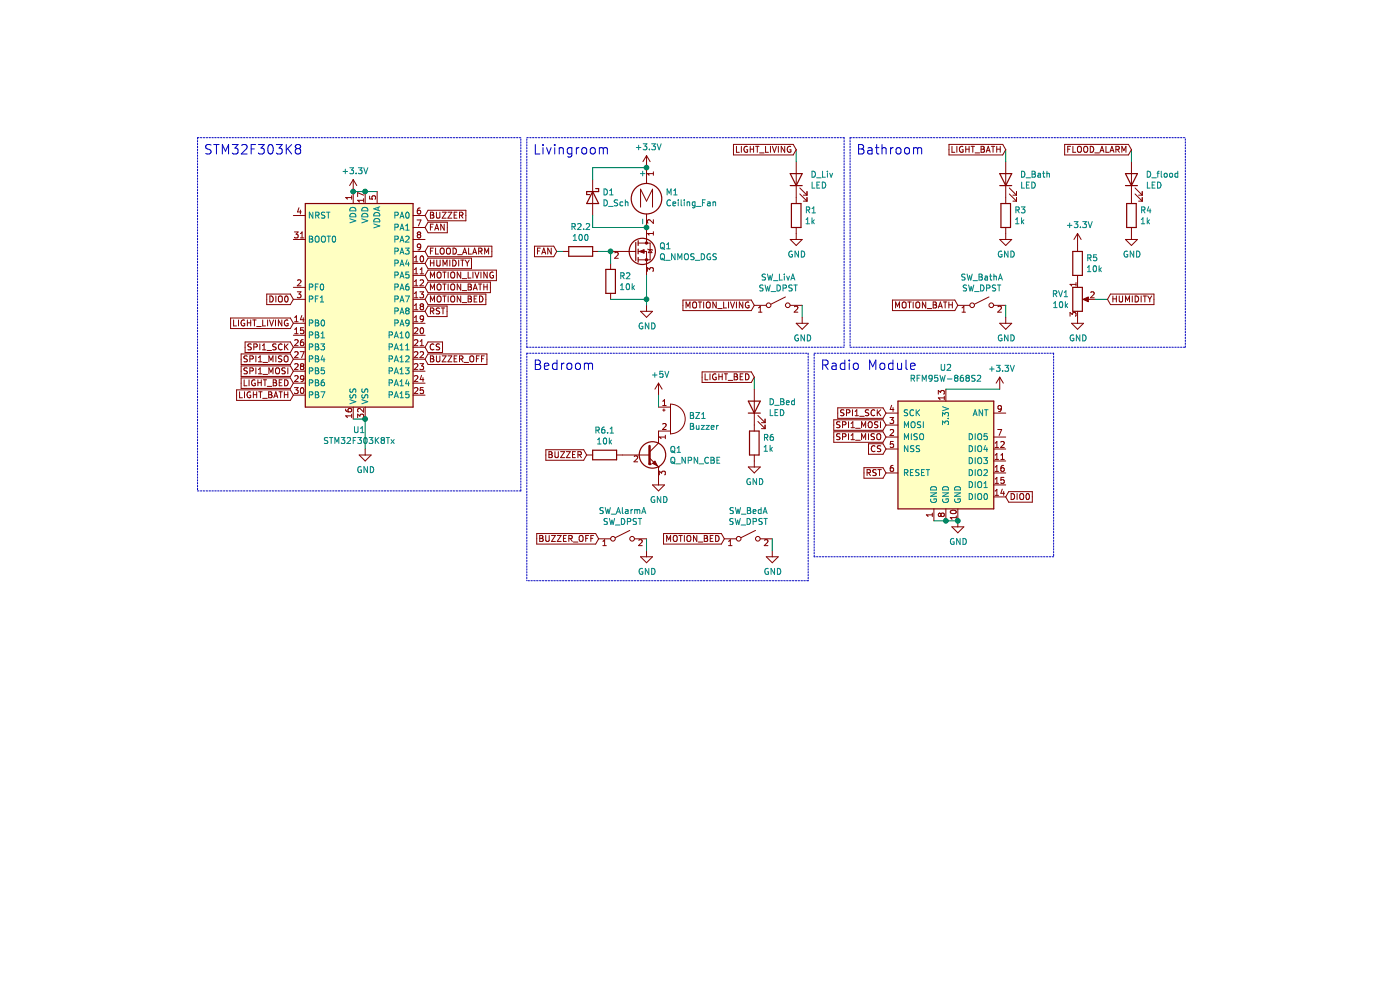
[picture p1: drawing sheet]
EESchema Schematic File Version 4
EELAYER 30 0
EELAYER END
$Descr A4 11693 8268
encoding utf-8
Sheet 1 1
Title ""
Date ""
Rev ""
Comp ""
Comment1 ""
Comment2 ""
Comment3 ""
Comment4 ""
$EndDescr
$Comp
L MCU_ST_STM32F3:STM32F303K8Tx U1
U 1 1
P 3050 2500
F 0 "U1" H 3000 1411 50  0000 C CNN
F 1 "STM32F303K8Tx" H 3000 1320 50  0000 C CNN
F 2 "Package_QFP:LQFP-32_7x7mm_P0.8mm" H 2550 1600 50  0001 R CNN
F 3 "http://www.st.com/st-web-ui/static/active/en/resource/technical/document/datasheet/DM00092070.pdf" H 3050 2500 50  0001 C CNN
	1    3050 2500
	1    0    0    -1  
$EndComp
$Comp
L Motor:Motor_DC M1
U 1 1
P 5400 1600
F 0 "M1" H 5558 1596 50  0000 L CNN
F 1 "Ceiling_Fan" H 5558 1505 50  0000 L CNN
F 2 "" H 5400 1510 50  0001 C CNN
F 3 "~" H 5400 1510 50  0001 C CNN
	1    5400 1600
	1    0    0    -1  
$EndComp
$Comp
L Device:D_Schottky D1
U 1 1
P 4950 1650
F 0 "D1" V 4904 1730 50  0000 L CNN
F 1 "D_Sch" V 4995 1730 50  0000 L CNN
F 2 "" H 4950 1650 50  0001 C CNN
F 3 "~" H 4950 1650 50  0001 C CNN
	1    4950 1650
	0    1    1    0   
$EndComp
$Comp
L Device:Q_NMOS_DGS Q1
U 1 1
P 5300 2100
F 0 "Q1" H 5504 2146 50  0000 L CNN
F 1 "Q_NMOS_DGS" H 5504 2055 50  0000 L CNN
F 2 "" H 5500 2200 50  0001 C CNN
F 3 "~" H 5300 2100 50  0001 C CNN
	1    5300 2100
	1    0    0    -1  
$EndComp
$Comp
L Device:R R1
U 1 1
P 6650 1800
F 0 "R1" H 6720 1846 50  0000 L CNN
F 1 "1k" H 6720 1755 50  0000 L CNN
F 2 "" V 6580 1800 50  0001 C CNN
F 3 "~" H 6650 1800 50  0001 C CNN
	1    6650 1800
	1    0    0    -1  
$EndComp
$Comp
L Device:LED D_Liv
U 1 1
P 6650 1500
F 0 "D_Liv" V 6689 1382 50  0000 R CNN
F 1 "LED" V 6598 1382 50  0000 R CNN
F 2 "" H 6650 1500 50  0001 C CNN
F 3 "~" H 6650 1500 50  0001 C CNN
	1    6650 1500
	0    -1   -1   0   
$EndComp
$Comp
L power:+3.3V #PWR?
U 1 1
P 5400 1400
F 0 "#PWR?" H 5400 1250 50  0001 C CNN
F 1 "+3.3V" H 5415 1573 50  0000 C CNN
F 2 "" H 5400 1400 50  0001 C CNN
F 3 "" H 5400 1400 50  0001 C CNN
	1    5400 1400
	1    0    0    -1  
$EndComp
$Comp
L power:GND #PWR?
U 1 1
P 6650 1950
F 0 "#PWR?" H 6650 1700 50  0001 C CNN
F 1 "GND" H 6655 1777 50  0000 C CNN
F 2 "" H 6650 1950 50  0001 C CNN
F 3 "" H 6650 1950 50  0001 C CNN
	1    6650 1950
	1    0    0    -1  
$EndComp
$Comp
L power:GND #PWR?
U 1 1
P 5400 2550
F 0 "#PWR?" H 5400 2300 50  0001 C CNN
F 1 "GND" H 5405 2377 50  0000 C CNN
F 2 "" H 5400 2550 50  0001 C CNN
F 3 "" H 5400 2550 50  0001 C CNN
	1    5400 2550
	1    0    0    -1  
$EndComp
Wire Wire Line
	4950 1400 4950 1500
Wire Wire Line
	4950 1800 4950 1900
$Comp
L Switch:SW_DPST_x2 SW_Liv
U 1 1
P 6500 2550
F 0 "SW_Liv" H 6500 2785 50  0000 C CNN
F 1 "SW_DPST" H 6500 2694 50  0000 C CNN
F 2 "" H 6500 2550 50  0001 C CNN
F 3 "~" H 6500 2550 50  0001 C CNN
	1    6500 2550
	1    0    0    -1  
$EndComp
$Comp
L power:GND #PWR?
U 1 1
P 6700 2650
F 0 "#PWR?" H 6700 2400 50  0001 C CNN
F 1 "GND" H 6705 2477 50  0000 C CNN
F 2 "" H 6700 2650 50  0001 C CNN
F 3 "" H 6700 2650 50  0001 C CNN
	1    6700 2650
	1    0    0    -1  
$EndComp
Wire Wire Line
	6700 2550 6700 2650
Wire Wire Line
	4950 1400 5400 1400
Connection ~ 5400 1400
Text GLabel 4650 2100 0    50   Input ~ 0
FAN
$Comp
L Device:R R2
U 1 1
P 5100 2350
F 0 "R2" H 5170 2396 50  0000 L CNN
F 1 "10k" H 5170 2305 50  0000 L CNN
F 2 "" V 5030 2350 50  0001 C CNN
F 3 "~" H 5100 2350 50  0001 C CNN
	1    5100 2350
	1    0    0    -1  
$EndComp
Wire Wire Line
	5100 2500 5400 2500
Text GLabel 3550 1900 2    50   Input ~ 0
FAN
Text GLabel 3550 1800 2    50   Input ~ 0
BUZZER
Text GLabel 3550 2100 2    50   Input ~ 0
FLOOD_ALARM
Text GLabel 3550 2200 2    50   Input ~ 0
HUMIDITY
Text GLabel 2450 2900 0    50   Input ~ 0
SPI1_SCK
Text GLabel 2450 3000 0    50   Input ~ 0
SPI1_MISO
Text GLabel 2450 3100 0    50   Input ~ 0
SPI1_MOSI
Text GLabel 3550 2600 2    50   Input ~ 0
RST
Text GLabel 3550 3000 2    50   Input ~ 0
BUZZER_OFF
Text GLabel 3550 2400 2    50   Input ~ 0
MOTION_BATH
Text GLabel 3550 2300 2    50   Input ~ 0
MOTION_LIVING
Text GLabel 3550 2500 2    50   Input ~ 0
MOTION_BED
Text GLabel 3550 2900 2    50   Input ~ 0
CS
Text GLabel 2450 2500 0    50   Input ~ 0
DIO0
Text GLabel 2450 2700 0    50   Input ~ 0
LIGHT_LIVING
Text GLabel 2450 3300 0    50   Input ~ 0
LIGHT_BATH
$Comp
L power:GND #PWR?
U 1 1
P 3050 3750
F 0 "#PWR?" H 3050 3500 50  0001 C CNN
F 1 "GND" H 3055 3577 50  0000 C CNN
F 2 "" H 3050 3750 50  0001 C CNN
F 3 "" H 3050 3750 50  0001 C CNN
	1    3050 3750
	1    0    0    -1  
$EndComp
Wire Wire Line
	3050 3750 3050 3500
Wire Wire Line
	2950 3500 3050 3500
Connection ~ 3050 3500
$Comp
L power:+3.3V #PWR?
U 1 1
P 2950 1600
F 0 "#PWR?" H 2950 1450 50  0001 C CNN
F 1 "+3.3V" H 2965 1773 50  0000 C CNN
F 2 "" H 2950 1600 50  0001 C CNN
F 3 "" H 2950 1600 50  0001 C CNN
	1    2950 1600
	1    0    0    -1  
$EndComp
Wire Wire Line
	2950 1600 3050 1600
Connection ~ 2950 1600
Wire Wire Line
	3050 1600 3150 1600
Connection ~ 3050 1600
Text GLabel 6650 1250 0    50   Input ~ 0
LIGHT_LIVING
$Comp
L Device:R R3
U 1 1
P 8400 1800
F 0 "R3" H 8470 1846 50  0000 L CNN
F 1 "1k" H 8470 1755 50  0000 L CNN
F 2 "" V 8330 1800 50  0001 C CNN
F 3 "~" H 8400 1800 50  0001 C CNN
	1    8400 1800
	1    0    0    -1  
$EndComp
$Comp
L Device:LED D_Bath
U 1 1
P 8400 1500
F 0 "D_Bath" V 8439 1382 50  0000 R CNN
F 1 "LED" V 8348 1382 50  0000 R CNN
F 2 "" H 8400 1500 50  0001 C CNN
F 3 "~" H 8400 1500 50  0001 C CNN
	1    8400 1500
	0    -1   -1   0   
$EndComp
$Comp
L power:GND #PWR?
U 1 1
P 8400 1950
F 0 "#PWR?" H 8400 1700 50  0001 C CNN
F 1 "GND" H 8405 1777 50  0000 C CNN
F 2 "" H 8400 1950 50  0001 C CNN
F 3 "" H 8400 1950 50  0001 C CNN
	1    8400 1950
	1    0    0    -1  
$EndComp
$Comp
L Device:R R6
U 1 1
P 6300 3700
F 0 "R6" H 6370 3746 50  0000 L CNN
F 1 "1k" H 6370 3655 50  0000 L CNN
F 2 "" V 6230 3700 50  0001 C CNN
F 3 "~" H 6300 3700 50  0001 C CNN
	1    6300 3700
	1    0    0    -1  
$EndComp
$Comp
L Device:LED D_Bed
U 1 1
P 6300 3400
F 0 "D_Bed" V 6339 3282 50  0000 R CNN
F 1 "LED" V 6248 3282 50  0000 R CNN
F 2 "" H 6300 3400 50  0001 C CNN
F 3 "~" H 6300 3400 50  0001 C CNN
	1    6300 3400
	0    -1   -1   0   
$EndComp
$Comp
L power:GND #PWR?
U 1 1
P 6300 3850
F 0 "#PWR?" H 6300 3600 50  0001 C CNN
F 1 "GND" H 6305 3677 50  0000 C CNN
F 2 "" H 6300 3850 50  0001 C CNN
F 3 "" H 6300 3850 50  0001 C CNN
	1    6300 3850
	1    0    0    -1  
$EndComp
Connection ~ 5400 1900
Wire Wire Line
	4950 1900 5400 1900
Wire Wire Line
	5100 2100 5100 2200
Wire Wire Line
	5400 2300 5400 2500
Wire Wire Line
	5400 2550 5400 2500
Connection ~ 5400 2500
$Comp
L Device:R R2.2
U 1 1
P 4850 2100
F 0 "R2.2" V 4643 2100 50  0000 C CNN
F 1 "100" V 4734 2100 50  0000 C CNN
F 2 "" V 4780 2100 50  0001 C CNN
F 3 "~" H 4850 2100 50  0001 C CNN
	1    4850 2100
	0    1    1    0   
$EndComp
Connection ~ 5100 2100
Wire Wire Line
	4700 2100 4650 2100
Wire Wire Line
	5000 2100 5100 2100
Text GLabel 6300 2550 0    50   Input ~ 0
MOTION_LIVING
Wire Notes Line
	4400 2900 7050 2900
Text Notes 4450 1300 0    79   ~ 0
Livingroom
Text GLabel 8400 1250 0    50   Input ~ 0
LIGHT_BATH
Wire Wire Line
	8400 1250 8400 1350
Text GLabel 6300 3150 0    50   Input ~ 0
LIGHT_BED
Wire Wire Line
	6300 3150 6300 3250
$Comp
L Device:R R4
U 1 1
P 9450 1800
F 0 "R4" H 9520 1846 50  0000 L CNN
F 1 "1k" H 9520 1755 50  0000 L CNN
F 2 "" V 9380 1800 50  0001 C CNN
F 3 "~" H 9450 1800 50  0001 C CNN
	1    9450 1800
	1    0    0    -1  
$EndComp
$Comp
L Device:LED D_flood
U 1 1
P 9450 1500
F 0 "D_flood" V 9489 1382 50  0000 R CNN
F 1 "LED" V 9398 1382 50  0000 R CNN
F 2 "" H 9450 1500 50  0001 C CNN
F 3 "~" H 9450 1500 50  0001 C CNN
	1    9450 1500
	0    -1   -1   0   
$EndComp
$Comp
L power:GND #PWR?
U 1 1
P 9450 1950
F 0 "#PWR?" H 9450 1700 50  0001 C CNN
F 1 "GND" H 9455 1777 50  0000 C CNN
F 2 "" H 9450 1950 50  0001 C CNN
F 3 "" H 9450 1950 50  0001 C CNN
	1    9450 1950
	1    0    0    -1  
$EndComp
Wire Wire Line
	9450 1250 9450 1350
Text GLabel 9450 1250 0    50   Input ~ 0
FLOOD_ALARM
$Comp
L Device:R_POT RV1
U 1 1
P 9000 2500
F 0 "RV1" H 8930 2546 50  0000 R CNN
F 1 "10k" H 8930 2455 50  0000 R CNN
F 2 "" H 9000 2500 50  0001 C CNN
F 3 "~" H 9000 2500 50  0001 C CNN
	1    9000 2500
	1    0    0    -1  
$EndComp
$Comp
L power:GND #PWR?
U 1 1
P 9000 2650
F 0 "#PWR?" H 9000 2400 50  0001 C CNN
F 1 "GND" H 9005 2477 50  0000 C CNN
F 2 "" H 9000 2650 50  0001 C CNN
F 3 "" H 9000 2650 50  0001 C CNN
	1    9000 2650
	1    0    0    -1  
$EndComp
$Comp
L power:+3.3V #PWR?
U 1 1
P 9000 2050
F 0 "#PWR?" H 9000 1900 50  0001 C CNN
F 1 "+3.3V" H 9015 2223 50  0000 C CNN
F 2 "" H 9000 2050 50  0001 C CNN
F 3 "" H 9000 2050 50  0001 C CNN
	1    9000 2050
	1    0    0    -1  
$EndComp
$Comp
L Device:R R5
U 1 1
P 9000 2200
F 0 "R5" H 9070 2246 50  0000 L CNN
F 1 "10k" H 9070 2155 50  0000 L CNN
F 2 "" V 8930 2200 50  0001 C CNN
F 3 "~" H 9000 2200 50  0001 C CNN
	1    9000 2200
	1    0    0    -1  
$EndComp
Text GLabel 9250 2500 2    50   Input ~ 0
HUMIDITY
Wire Wire Line
	9150 2500 9250 2500
$Comp
L Switch:SW_DPST_x2 SW_Bath
U 1 1
P 8200 2550
F 0 "SW_Bath" H 8200 2785 50  0000 C CNN
F 1 "SW_DPST" H 8200 2694 50  0000 C CNN
F 2 "" H 8200 2550 50  0001 C CNN
F 3 "~" H 8200 2550 50  0001 C CNN
	1    8200 2550
	1    0    0    -1  
$EndComp
$Comp
L power:GND #PWR?
U 1 1
P 8400 2650
F 0 "#PWR?" H 8400 2400 50  0001 C CNN
F 1 "GND" H 8405 2477 50  0000 C CNN
F 2 "" H 8400 2650 50  0001 C CNN
F 3 "" H 8400 2650 50  0001 C CNN
	1    8400 2650
	1    0    0    -1  
$EndComp
Wire Wire Line
	8400 2550 8400 2650
Text GLabel 8000 2550 0    50   Input ~ 0
MOTION_BATH
Wire Notes Line
	9900 2900 9900 1150
Wire Notes Line
	7100 1150 7100 2900
Text Notes 7150 1300 0    79   ~ 0
Bathroom
Wire Notes Line
	7100 1150 9900 1150
Wire Notes Line
	7100 2900 9900 2900
$Comp
L Switch:SW_DPST_x2 SW_Bed
U 1 1
P 6250 4500
F 0 "SW_Bed" H 6250 4735 50  0000 C CNN
F 1 "SW_DPST" H 6250 4644 50  0000 C CNN
F 2 "" H 6250 4500 50  0001 C CNN
F 3 "~" H 6250 4500 50  0001 C CNN
	1    6250 4500
	1    0    0    -1  
$EndComp
$Comp
L power:GND #PWR?
U 1 1
P 6450 4600
F 0 "#PWR?" H 6450 4350 50  0001 C CNN
F 1 "GND" H 6455 4427 50  0000 C CNN
F 2 "" H 6450 4600 50  0001 C CNN
F 3 "" H 6450 4600 50  0001 C CNN
	1    6450 4600
	1    0    0    -1  
$EndComp
Wire Wire Line
	6450 4500 6450 4600
Text GLabel 6050 4500 0    50   Input ~ 0
MOTION_BED
$Comp
L Switch:SW_DPST_x2 SW_Alarm
U 1 1
P 5200 4500
F 0 "SW_Alarm" H 5200 4735 50  0000 C CNN
F 1 "SW_DPST" H 5200 4644 50  0000 C CNN
F 2 "" H 5200 4500 50  0001 C CNN
F 3 "~" H 5200 4500 50  0001 C CNN
	1    5200 4500
	1    0    0    -1  
$EndComp
$Comp
L power:GND #PWR?
U 1 1
P 5400 4600
F 0 "#PWR?" H 5400 4350 50  0001 C CNN
F 1 "GND" H 5405 4427 50  0000 C CNN
F 2 "" H 5400 4600 50  0001 C CNN
F 3 "" H 5400 4600 50  0001 C CNN
	1    5400 4600
	1    0    0    -1  
$EndComp
Wire Wire Line
	5400 4500 5400 4600
Text GLabel 5000 4500 0    50   Input ~ 0
BUZZER_OFF
$Comp
L Device:Buzzer BZ1
U 1 1
P 5600 3500
F 0 "BZ1" H 5752 3529 50  0000 L CNN
F 1 "Buzzer" H 5752 3438 50  0000 L CNN
F 2 "" V 5575 3600 50  0001 C CNN
F 3 "~" V 5575 3600 50  0001 C CNN
	1    5600 3500
	1    0    0    -1  
$EndComp
$Comp
L power:GND #PWR?
U 1 1
P 5500 4000
F 0 "#PWR?" H 5500 3750 50  0001 C CNN
F 1 "GND" H 5505 3827 50  0000 C CNN
F 2 "" H 5500 4000 50  0001 C CNN
F 3 "" H 5500 4000 50  0001 C CNN
	1    5500 4000
	1    0    0    -1  
$EndComp
Text GLabel 4900 3800 0    50   Input ~ 0
BUZZER
Text Notes 4450 3100 0    79   ~ 0
Bedroom\n
Wire Notes Line
	4400 2950 6750 2950
Wire Notes Line
	6750 2950 6750 4850
Wire Notes Line
	6750 4850 4400 4850
Wire Notes Line
	4400 2950 4400 4850
Text Notes 6850 3100 0    79   ~ 0
Radio Module\n
Wire Notes Line
	6800 2950 8800 2950
Wire Notes Line
	8800 2950 8800 4650
Wire Notes Line
	8800 4650 6800 4650
Wire Notes Line
	6800 4650 6800 2950
Text Notes 1700 1300 0    79   ~ 0
STM32F303K8
Wire Notes Line
	1650 4100 4350 4100
Wire Notes Line
	4350 4100 4350 1150
Wire Notes Line
	1650 1150 4350 1150
$Comp
L Device:Q_NPN_CBE Q1
U 1 1
P 5400 3800
F 0 "Q1" H 5591 3846 50  0000 L CNN
F 1 "Q_NPN_CBE" H 5591 3755 50  0000 L CNN
F 2 "" H 5600 3900 50  0001 C CNN
F 3 "~" H 5400 3800 50  0001 C CNN
	1    5400 3800
	1    0    0    -1  
$EndComp
$Comp
L power:+5V #PWR?
U 1 1
P 5500 3300
F 0 "#PWR?" H 5500 3150 50  0001 C CNN
F 1 "+5V" H 5515 3473 50  0000 C CNN
F 2 "" H 5500 3300 50  0001 C CNN
F 3 "" H 5500 3300 50  0001 C CNN
	1    5500 3300
	1    0    0    -1  
$EndComp
Wire Wire Line
	5500 3300 5500 3400
$Comp
L Device:R R6.1
U 1 1
P 5050 3800
F 0 "R6.1" V 4843 3800 50  0000 C CNN
F 1 "10k" V 4934 3800 50  0000 C CNN
F 2 "" V 4980 3800 50  0001 C CNN
F 3 "~" H 5050 3800 50  0001 C CNN
	1    5050 3800
	0    1    1    0   
$EndComp
Wire Notes Line
	1650 1150 1650 4100
Text GLabel 2450 3200 0    50   Input ~ 0
LIGHT_BED
$Comp
L RF_Module:RFM95W-868S2 U2
U 1 1
P 7900 3750
F 0 "U2" H 7900 4431 50  0000 C CNN
F 1 "RFM95W-868S2" H 7900 4340 50  0000 C CNN
F 2 "" H 4600 5400 50  0001 C CNN
F 3 "https://www.hoperf.com/data/upload/portal/20181127/5bfcbea20e9ef.pdf" H 4600 5400 50  0001 C CNN
	1    7900 3750
	1    0    0    -1  
$EndComp
$Comp
L power:+3.3V #PWR?
U 1 1
P 8350 3250
F 0 "#PWR?" H 8350 3100 50  0001 C CNN
F 1 "+3.3V" H 8365 3423 50  0000 C CNN
F 2 "" H 8350 3250 50  0001 C CNN
F 3 "" H 8350 3250 50  0001 C CNN
	1    8350 3250
	1    0    0    -1  
$EndComp
Text GLabel 7400 3450 0    50   Input ~ 0
SPI1_SCK
Text GLabel 7400 3650 0    50   Input ~ 0
SPI1_MISO
Text GLabel 7400 3550 0    50   Input ~ 0
SPI1_MOSI
Text GLabel 7400 3950 0    50   Input ~ 0
RST
Text GLabel 7400 3750 0    50   Input ~ 0
CS
$Comp
L power:GND #PWR?
U 1 1
P 8000 4350
F 0 "#PWR?" H 8000 4100 50  0001 C CNN
F 1 "GND" H 8005 4177 50  0000 C CNN
F 2 "" H 8000 4350 50  0001 C CNN
F 3 "" H 8000 4350 50  0001 C CNN
	1    8000 4350
	1    0    0    -1  
$EndComp
Wire Wire Line
	8350 3250 7900 3250
Wire Wire Line
	7800 4350 7900 4350
Wire Wire Line
	7900 4350 8000 4350
Connection ~ 7900 4350
Connection ~ 8000 4350
Text GLabel 8400 4150 2    50   Input ~ 0
DIO0
Wire Wire Line
	6650 1250 6650 1350
Wire Notes Line
	7050 1150 7050 2900
Wire Notes Line
	4400 2900 4400 1150
Wire Notes Line
	4400 1150 7050 1150
$EndSCHEMATC
